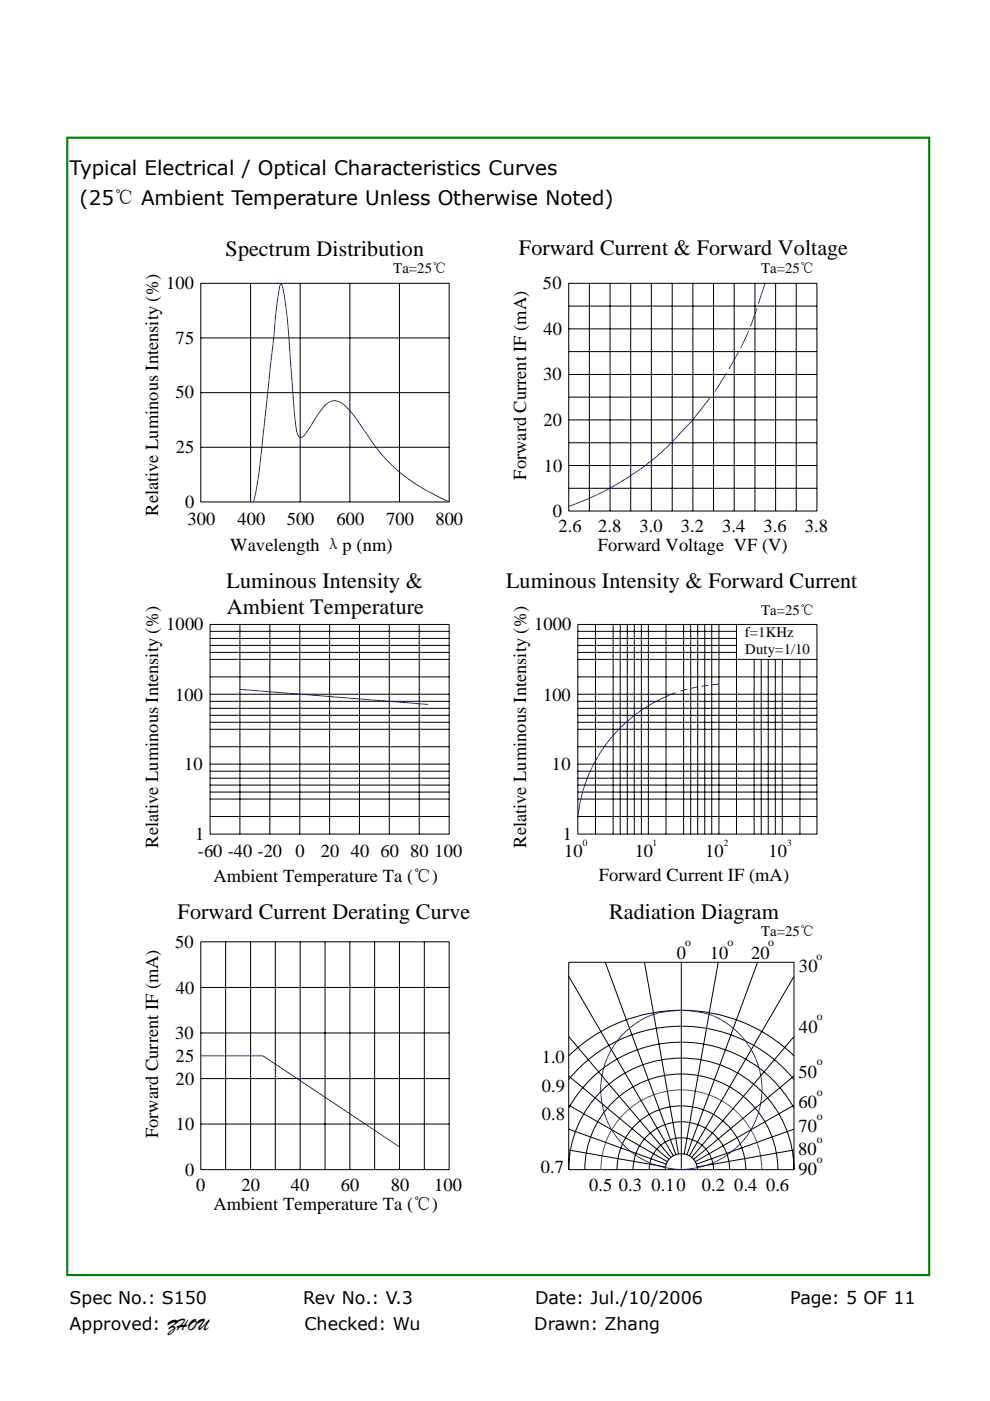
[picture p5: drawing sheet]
<svg xmlns="http://www.w3.org/2000/svg" width="210mm" height="297mm" viewBox="0 0 210 297" stroke-linecap="round" stroke-linejoin="round" font-family="sans-serif">
<path d="M14.3 29.2h182.8v241.1h-182.8z" fill="none" stroke="#008000" stroke-width=".44"/>
<g fill="none" stroke="#000" stroke-width=".21">
<path d="M42.6 60.1h52.7v46.3h-52.7zM42.6 71.6h52.7M53.1 60.1v46.3M63.7 60.1v46.3M74.2 60.1v46.3M84.7 60.1v46.3M120.6 60.1h52.7v48.3h-52.7zM120.6 64.9h52.7M120.6 69.7h52.7M120.6 74.5h52.7M120.6 79.4h52.7M125 60.1v48.3"/>
<path d="M129.4 60.1v48.3M133.8 60.1v48.3M138.2 60.1v48.3M142.6 60.1v48.3M147 60.1v48.3M151.3 60.1v48.3M155.7 60.1v48.3M160.1 60.1v48.3M164.5 60.1v48.3M168.9 60.1v48.3M42.6 94.8h52.7M42.6 83.2h52.7"/>
<path d="M120.6 84.2h52.7M120.6 89h52.7M120.6 93.9h52.7M120.6 98.7h52.7M120.6 103.5h52.7M44.6 132.4h50.7v44.4h-50.7zM44.6 133.9h50.7M44.6 135.4h50.7M44.6 136.8h50.7M44.6 138.3h50.7M44.6 139.8h50.7M50.9 132.4v44.4"/>
<path d="M57.2 132.4v44.4M63.6 132.4v44.4M69.9 132.4v44.4M76.2 132.4v44.4M82.6 132.4v44.4M88.9 132.4v44.4M122.6 132.4h50.7v44.4h-50.7zM122.6 133.9h33.6M122.6 135.4h33.6M122.6 136.8h33.6M122.6 138.3h33.6M122.6 139.8h50.7"/>
<path d="M126.3 132.4v44.4M130 132.4v44.4M131.6 132.4v44.4M133.1 132.4v44.4M134.5 132.4v44.4M136 132.4v44.4M137.5 132.4v44.4M141.3 132.4v44.4M145 132.4v44.4M146.5 132.4v44.4M148 132.4v44.4M149.5 132.4v44.4"/>
<path d="M151 132.4v44.4M152.5 132.4v44.4M156.2 132.4v44.4M160 139.8v37M161.5 139.8v37M162.9 139.8v37M164.4 139.8v37M165.9 139.8v37M169.7 139.8v37M44.6 147.2h50.7M44.6 143.5h50.7M44.6 148.7h50.7"/>
<path d="M44.6 150.2h50.7M44.6 151.7h50.7M44.6 153.1h50.7M44.6 154.6h50.7M44.6 158.3h50.7M122.6 147.2h50.7M122.6 143.5h50.7M122.6 148.7h50.7M122.6 150.2h50.7M122.6 151.7h50.7M122.6 153.1h50.7M122.6 154.6h50.7"/>
<path d="M122.6 158.3h50.7M44.6 162h50.7M44.6 163.5h50.7M44.6 165h50.7M44.6 166.5h50.7M44.6 167.9h50.7M44.6 169.4h50.7M44.6 173.1h50.7M122.6 162h50.7M122.6 163.5h50.7M122.6 165h50.7M122.6 166.5h50.7"/>
<path d="M122.6 167.9h50.7M122.6 169.4h50.7M122.6 173.1h50.7M42.6 199.7h52.7v48.3h-52.7zM47.9 199.7v48.3M53.1 199.7v48.3M58.4 199.7v48.3M63.7 199.7v48.3M68.9 199.7v48.3M74.2 199.7v48.3M79.5 199.7v48.3M84.7 199.7v48.3"/>
<path d="M90 199.7v48.3M42.6 209.4h52.7M42.6 219h52.7M120.6 219.8l21.7 25.6M120.6 207l22.2 38.1M128.4 204l15 40.8M136.7 204l7.2 40.7M144.5 204v44M152.3 204l-7.2 40.7M160.7 204l-15 40.8M168.4 219.8l-21.7 25.6M168.4 207l-22.2 38.1"/>
<path d="M42.6 228.7h52.7M42.6 238.3h52.7M120.6 234.9a27.4 27.4 0 0 1 47.8 0M120.6 228.9a30.9 30.9 0 0 1 47.8 0M120.6 223.9a34.3 34.3 0 0 1 47.8 0M120.6 239.4l20.7 7.4M120.6 234.3l21 12M120.6 228.1l21.3 17.7M168.4 239.4l-20.7 7.4M168.4 234.3l-20.9 12M168.4 228.1l-21.3 17.7M120.6 248a23.9 23.9 0 0 1 23.9-23.7 23.9 23.9 0 0 1 23.9 23.7"/>
<path d="M120.6 248h47.8M120.6 248v-44h47.8v44M120.6 243.8l20.5 3.6M124 248a20.5 20.5 0 0 1 20.5-20.3 20.5 20.5 0 0 1 20.5 20.3M130.9 248a13.7 13.7 0 0 1 13.6-13.5 13.7 13.7 0 0 1 13.7 13.5M134.3 248a10.3 10.3 0 0 1 10.2-10.2 10.3 10.3 0 0 1 10.3 10.2M137.7 248a6.8 6.8 0 0 1 6.8-6.8 6.8 6.8 0 0 1 6.8 6.8M141.1 248a3.4 3.4 0 0 1 3.4-3.4 3.4 3.4 0 0 1 3.4 3.4M168.4 243.8l-20.5 3.6"/>
</g>
<g fill="none" stroke="#00f" stroke-width=".21">
<path d="M154.1 79.1l-2.4 3.9M156.6 74.7l-2 3.5M158.8 70.1l-1.7 3.7M160.5 65.4l-1.3 3.8M162.3 60.1l-1.4 4.3M150.7 84.2l-4.3 5.4a59.6 59.6 0 0 1-15 12.7 52.9 52.9 0 0 1-10.8 5M53.8 106.4a158.1 158.1 0 0 0 2.5-18.7l1.6-14.4a99.3 99.3 0 0 1 1.5-12.9l.2-.3 .2 .2a67.9 67.9 0 0 1 1.6 13.8l.2 2.3a163.9 163.9 0 0 0 1.5 15.5l.4 .8 .3 .1a3.5 3.5 0 0 0 1.7-1.9l.4-.6a20.3 20.3 0 0 1 3.6-4.8 2.72 2.72 0 0 1 3.8 .6l1.6 1.8 1.7 2.4a36.4 36.4 0 0 0 17.4 15.5l1.3 .6M50.9 146.2l39.9 3.2M143.3 146.9a31.5 31.5 0 0 0-20.7 26.2M145.8 146.1l-1.5 .4M148 145.6l-1.5 .3M150.2 145.3l-1.4 .2"/>
<path d="M152.5 145l-1.5 .2M132.1 219.3a15.7 15.7 0 0 1 11.6-5.1 16.8 16.8 0 0 1 17.7 14.1 16.8 16.8 0 0 1-12.3 19 16.9 16.9 0 0 1-19.2-7.5 16.9 16.9 0 0 1 2.2-20.5zM42.6 223.9h13.2l28.9 19.3v4.8"/>
</g>
<path d="M127.4 248a17.1 17.1 0 0 1 17.1-16.9 17.1 17.1 0 0 1 17.1 16.9" fill="none" stroke="#f00" stroke-width=".21"/>
<g fill="#fff">
<path d="M13.5 8.9h60.4v19.3h-60.4z"/>
<path d="M11.2 283.7h183.4v6.9h-183.4z"/>
</g>
<g font-size="4.7">
<text x="47.8" y="54.3">Spectrum Distribution</text>
<text x="110.1" y="54.2">Forward Current &amp; Forward Voltage</text>
<text x="48" y="124.7">Luminous Intensity &amp;</text>
<text x="107.3" y="124.7">Luminous Intensity &amp; Forward Current</text>
<text x="48.1" y="130.1">Ambient Temperature</text>
<text x="37.7" y="194.8">Forward Current Derating Curve</text>
<text x="129.2" y="194.8">Radiation Diagram</text>
</g>
<g font-size="4.2">
<text x="14.8" y="37.2">Typical Electrical / Optical Characteristics Curves</text>
<text x="16.9" y="43.4">(25℃ Ambient Temperature Unless Otherwise Noted)</text>
</g>
<g font-size="3.9">
<text x="35.3" y="61.3">100</text>
<text x="115.2" y="61.4">50</text>
<text x="115.3" y="71">40</text>
<text x="37.3" y="72.9">75</text>
<text x="115.2" y="80.7">30</text>
<text x="37.2" y="84.5">50</text>
<text x="115.3" y="90.3">20</text>
<text x="37.3" y="96.1">25</text>
<text x="111.6" y="101.7" transform="rotate(-90 111.6 101.7)">Forward Current IF (mA)</text>
<text x="115.3" y="100">10</text>
<text x="39.3" y="107.7">0</text>
<text x="33.5" y="109.3" transform="rotate(-90 33.5 109.3)">Relative Luminous Intensity (%)</text>
<text x="39.8" y="111.3">300</text>
<text x="50.4" y="111.3">400</text>
<text x="60.8" y="111.3">500</text>
<text x="71.4" y="111.3">600</text>
<text x="81.9" y="111.3">700</text>
<text x="92.3" y="111.3">800</text>
<text x="117.3" y="109.7">0</text>
<text x="118.4" y="112.8">2.6</text>
<text x="126.9" y="112.8">2.8</text>
<text x="135.6" y="112.8">3.0</text>
<text x="144.4" y="112.8">3.2</text>
<text x="153.2" y="112.8">3.4</text>
<text x="161.9" y="112.8">3.6</text>
<text x="170.7" y="112.8">3.8</text>
<text x="48.8" y="116.8">Wavelength λp (nm)</text>
<text x="126.8" y="116.8">Forward Voltage VF (V)</text>
<text x="35.3" y="133.6">1000</text>
<text x="113.3" y="133.6">1000</text>
<text x="37.2" y="148.5">100</text>
<text x="115.2" y="148.5">100</text>
<text x="39.1" y="163.2">10</text>
<text x="117.1" y="163.2">10</text>
<text x="33.5" y="179.7" transform="rotate(-90 33.5 179.7)">Relative Luminous Intensity (%)</text>
<text x="41.4" y="178.1">1</text>
<text x="111.6" y="179.7" transform="rotate(-90 111.6 179.7)">Relative Luminous Intensity (%)</text>
<text x="119.4" y="178.1">1</text>
<text x="42" y="181.7">-60 -40 -20</text>
<text x="62.7" y="181.7">0</text>
<text x="68.1" y="181.7">20 40 60 80 100</text>
<text x="119.7" y="181.7">10</text>
<text x="134.6" y="181.7">10</text>
<text x="149.6" y="181.7">10</text>
<text x="163" y="181.7">10</text>
<text x="45.3" y="186.9">Ambient Temperature Ta (℃)</text>
<text x="127" y="186.8">Forward Current IF (mA)</text>
<text x="37.1" y="201">50</text>
<text x="143.6" y="203.2">0</text>
<text x="150.6" y="203.2">10</text>
<text x="159.3" y="203.2">20</text>
<text x="169.5" y="206.2">30</text>
<text x="37.3" y="210.7">40</text>
<text x="37.2" y="220.3">30</text>
<text x="169.5" y="219">40</text>
<text x="37.3" y="225.1">25</text>
<text x="114.9" y="225.4">1.0</text>
<text x="37.3" y="230">20</text>
<text x="114.9" y="231.4">0.9</text>
<text x="169.3" y="228.5">50</text>
<text x="37.3" y="239.6">10</text>
<text x="114.9" y="237.5">0.8</text>
<text x="169.3" y="235">60</text>
<text x="33.5" y="241.3" transform="rotate(-90 33.5 241.3)">Forward Current IF (mA)</text>
<text x="169.3" y="244.9">80</text>
<text x="169.4" y="240">70</text>
<text x="39.3" y="249.3">0</text>
<text x="114.7" y="248.8">0.7</text>
<text x="169.4" y="249.2">90</text>
<text x="41.6" y="252.4">0</text>
<text x="45.3" y="256.5">Ambient Temperature Ta (℃)</text>
<text x="51.2" y="252.4">20</text>
<text x="61.7" y="252.4">40</text>
<text x="72.3" y="252.4">60</text>
<text x="82.9" y="252.4">80</text>
<text x="92.1" y="252.4">100</text>
<text x="124.9" y="252.4">0.5</text>
<text x="131.3" y="252.4">0.3</text>
<text x="138.2" y="252.4">0.10</text>
<text x="148.9" y="252.4">0.2 0.4 0.6</text>
</g>
<g font-size="3.7">
<text x="14.8" y="276.4">Spec No.: S150</text>
<text x="64.3" y="276.4">Rev No.: V.3</text>
<text x="113.5" y="276.4">Date: Jul./10/2006</text>
<text x="167.6" y="276.4">Page: 5 OF 11</text>
<text x="14.8" y="282">Approved: ZHOU</text>
<text x="64.6" y="282">Checked: Wu</text>
<text x="113.3" y="282">Drawn: Zhang</text>
</g>
<g font-size="3.1">
<text x="83.4" y="57.9">Ta=25℃</text>
<text x="161.4" y="57.9">Ta=25℃</text>
<text x="161.4" y="130.3">Ta=25℃</text>
<text x="158" y="135.1">f=1KHz</text>
<text x="158.1" y="138.7">Duty=1/10</text>
<text x="161.4" y="198.5">Ta=25℃</text>
</g>
<g font-size="2.5">
<text x="145.3" y="200.6">o</text>
<text x="154.3" y="200.6">o</text>
<text x="162.9" y="200.6">o</text>
<text x="173.2" y="203.5">o</text>
<text x="173.2" y="216.3">o</text>
<text x="173.2" y="225.8">o</text>
<text x="173.2" y="232.3">o</text>
<text x="173.2" y="237.4">o</text>
<text x="173.2" y="242.3">o</text>
<text x="173.2" y="246.5">o</text>
</g>
<g font-size="2">
<text x="123.6" y="179.4">0</text>
<text x="138.4" y="179.4">1</text>
<text x="153.5" y="179.4">2</text>
<text x="166.9" y="179.4">3</text>
</g>
</svg>
